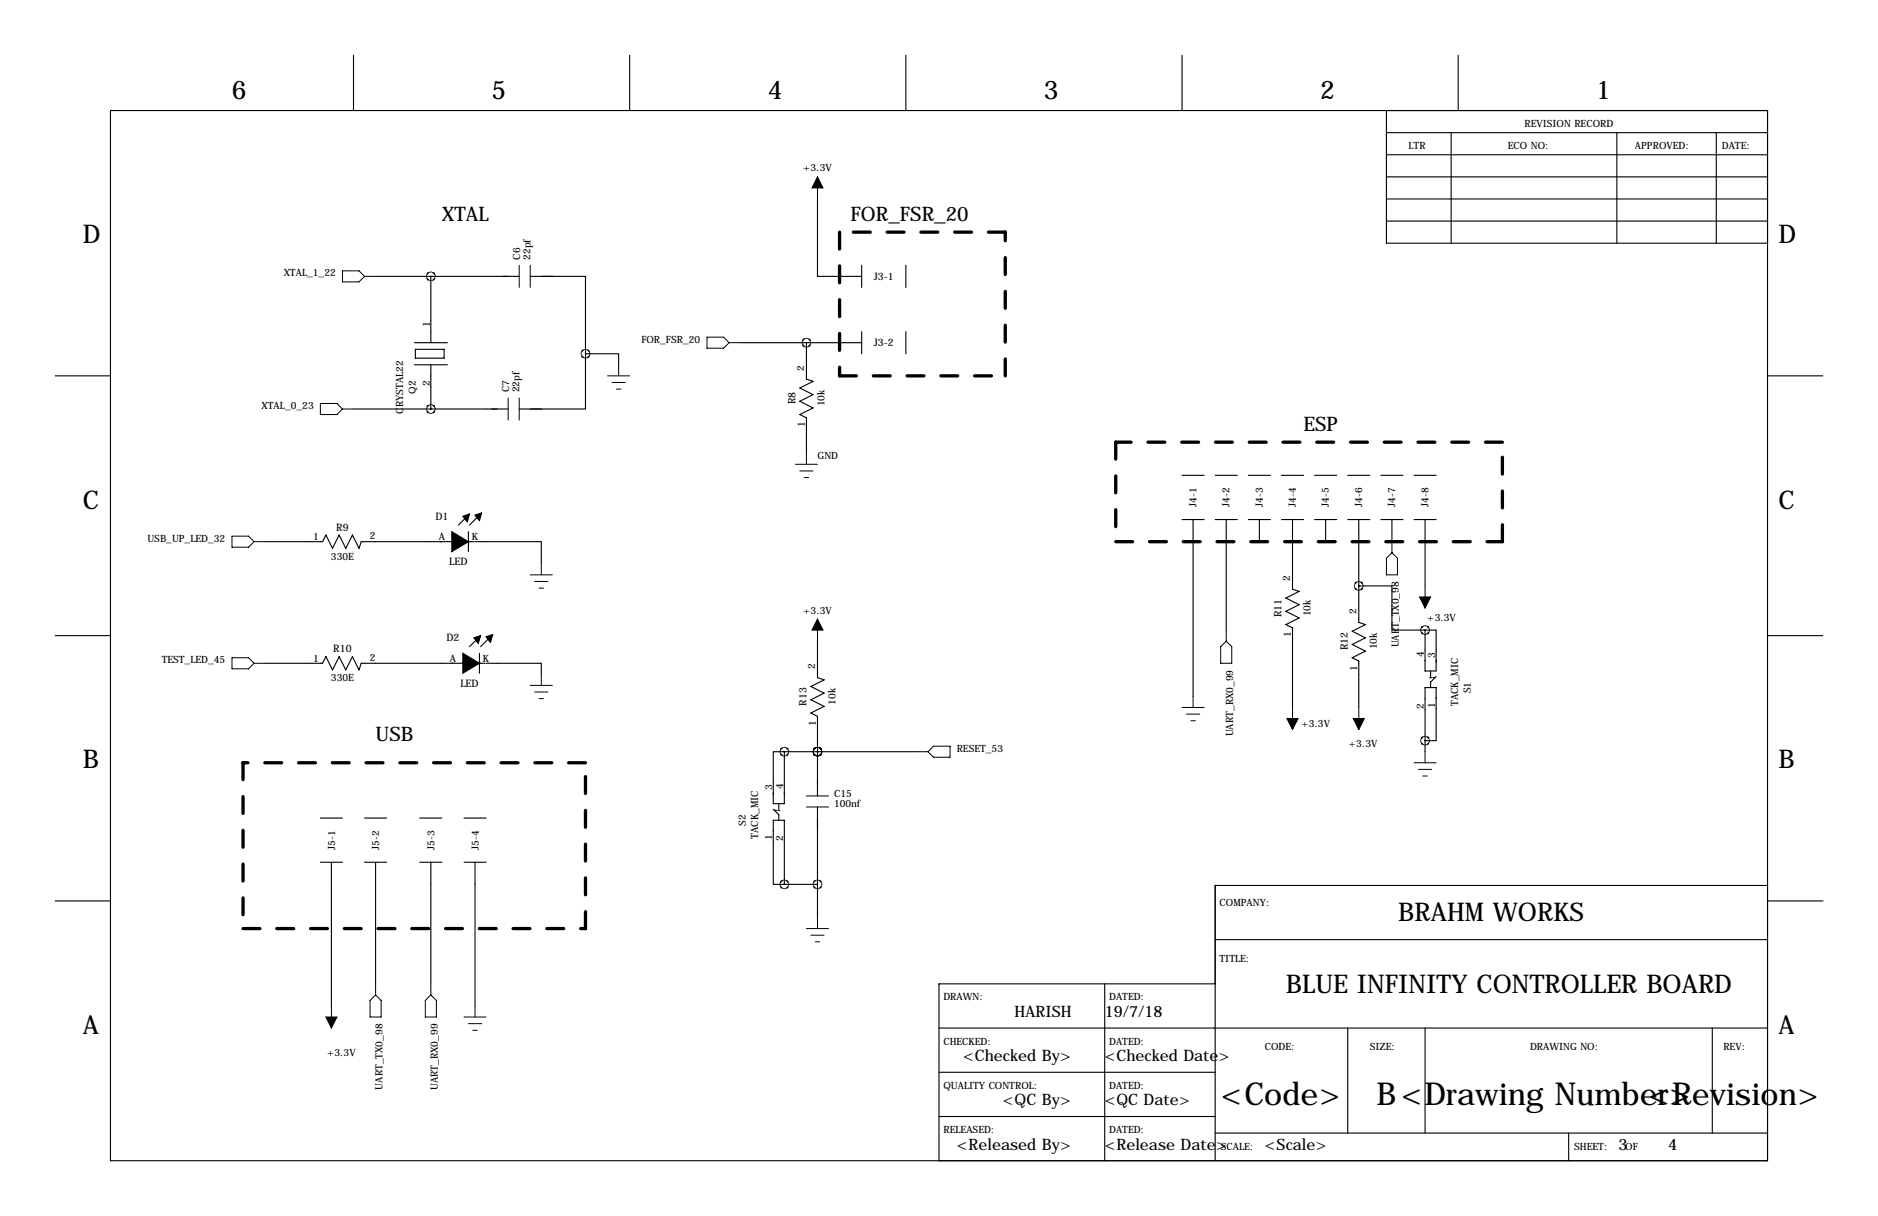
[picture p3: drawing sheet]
<svg xmlns="http://www.w3.org/2000/svg" width="432mm" height="279mm" viewBox="0 0 432 279" stroke-linecap="round" stroke-linejoin="round" font-family="sans-serif">
<g fill="none" stroke="#000" stroke-width=".25">
<path d="M81.3 12.7v12.7M144.8 12.7v12.7M208.3 12.7v12.7M271.8 12.7v12.7M335.3 12.7v12.7M25.4 25.4h381v241.3h-381zM318.8 30.5h87.6M318.8 35.6h87.6M318.8 25.4v30.5h87.6M333.7 30.5v25.4M371.8 30.5v25.4M394.6 30.5v25.4"/>
<path d="M188 45.7v17.8h10.1M318.8 45.7h87.6M318.8 50.8h87.6M318.8 40.6h87.6M86.4 63.5h33M95.2 78.7h7.7M99.1 63.5v15.2M121.9 63.5h12.7v17.8M170.2 78.7h27.9M185.4 78.7v8.4l1.5 .5-3 1.6 3 1.5-3 1.5 3 1.5-3 1.5 1.5 .8v8.1M198.1 61v5M198.1 76.2v5.1"/>
<path d="M208.3 61v5M208.3 76.2v5.1M12.7 86.4h12.7M81.3 94h35.5M95.2 83.8h7.7M95.5 80.3h6.6v2h-6.6zM99.1 83.8v10.2M134.6 81.3v12.7h-15.2M134.6 81.3h7.6v2.5M406.4 86.4h12.7M107.9 118.1l-2.5 2.6M110.5 118.1l-2.6 2.6"/>
<path d="M271.8 109.2h5.1M271.8 119.4h5.1M274.3 119.4v40.6M279.4 109.2h5.1M279.4 119.4h5.1M281.9 119.4v25.4M287 109.2h5.1M287 119.4h5.1M289.6 119.4v5.1M294.6 109.2h5.1M294.6 119.4h5.1M297.2 119.4v16l1.5 .5-3 1.5 3 1.5-3 1.6 3 1.5-3 1.5 1.5 .8v18.3"/>
<path d="M302.3 109.2h5M302.3 119.4h5M304.8 119.4v5.1M309.9 109.2h5.1M309.9 119.4h5.1M312.4 119.4v23.6l1.5 .5-3 1.5 3 1.6-3 1.5 3 1.5-3 1.5 1.5 .8v10.7M317.5 109.2h5.1M317.5 119.4h5.1M320 119.4v5.1M325.1 109.2h5.1M325.1 119.4h5.1M327.7 119.4v15.2"/>
<path d="M61 124.5h13.2l.7-1.6 1.6 3.1 1.5-3.1 1.5 3.1 1.5-3.1 1.5 3.1 .6-1.5h25.9M107.7 122.2v4.5M109.2 124.5h15.3v5M312.4 134.6h7.6v10.2h7.7M320 124.5h.1M12.7 146h12.7M61 152.4h13.2l.7-1.5 1.6 3 1.5-3 1.5 3 1.5-3 1.5 3 .6-1.5h28.4M110.2 150.1v4.6M110.5 146l-2.6 2.6M111.8 152.4h12.7v2.5M113 146l-2.5 2.6M188 147.3v8.4l1.5 .5-3.1 1.5 3.1 1.6-3.1 1.5 3.1 1.5-3.1 1.5 1.6 .8v18.3"/>
<path d="M327.7 144.8h2.5v9.4h-2.5zM328.7 155.7h.5M328.9 154.2v1.2M329.4 155.7h.5M330.2 155.4l-1.3 1.3v1.3M406.4 146h12.7M177.8 172.7h2.5v12h-2.5zM180.3 172.7h30.5M188 172.7h.1M327.7 170.2h2.5v-12.2h-2.5v14.7M73.7 188h5M73.7 198.1h5"/>
<path d="M76.2 198.1v33M83.8 188h5.1M83.8 198.1h5.1M86.4 198.1v28M96.5 188h5.1M96.5 198.1h5.1M99.1 198.1v28M106.7 188h5.1M106.7 198.1h5.1M109.2 198.1v33M177.8 188.5h2.5v14.7h-2.5zM177.8 185.9l1.3 1.3v1.3"/>
<path d="M178.1 186.2h.5M178.8 186.2h.5M179.1 184.7v1.2M188 185.4v25.4M12.7 207h12.7M180.3 203.2h7.7M279.4 215.9h127M406.4 203.5h-127v63.2M406.5 207h12.7M215.9 236.2h190.5M254 226.1v40.6M279.4 226.1h-63.5v40.6"/>
<path d="M309.9 236.2v24.1M327.7 236.2v24.1M393.7 236.2v24.1M215.9 246.4h63.5M215.9 256.5h63.5M279.4 260.3h127M360.7 260.3v6.4"/>
</g>
<path d="M193 53.3v33.1M231.1 53.3h-38.1M193 86.4h38.1M231.1 86.4v-33.1M256.5 101.6v22.9M345.4 101.6h-88.9M256.5 124.5h88.9M345.4 124.5v-22.9M55.9 175.3v38.1M134.6 175.3h-78.7M55.9 213.4h78.7M134.6 213.4v-38.1" fill="none" stroke="#000" stroke-width=".76" stroke-dasharray="3.9 3.9"/>
<g fill="none" stroke="#000" stroke-width=".23">
<path d="M188 40.6v5.1M78.7 62.2h3.8l1.3 1.3-1.3 1.3h-3.8zM83.8 63.5h2.6M119.4 61v5M121.9 61v5M162.6 77.5h3.8l1.2 1.2-1.2 1.3h-3.8zM167.6 78.7h2.6M73.7 92.7h3.8l1.2 1.3-1.2 1.2h-3.8zM78.7 94h2.6M116.8 91.4v5.1M119.4 91.4v5.1M139.7 86.4h5.1"/>
<path d="M140.7 87.9h3.1M141.7 89.4h1M142.2 83.8v2.6M182.9 106.7h5.1M183.9 108.2h3M184.9 109.7h1M185.4 104.1v2.6M53.3 123.2h3.8l1.3 1.3-1.3 1.2h-3.8zM58.4 124.5h2.6M121.9 132.1h5.1M122.9 133.6h3.1M124 135.1h1"/>
<path d="M124.5 129.5v2.6M318.8 128.3l1.2-1.3 1.3 1.3v3.8h-2.5zM320 124.5v2.5M327.7 134.6v5.1M53.3 151.1h3.8l1.3 1.3-1.3 1.3h-3.8zM58.4 152.4h2.6M121.9 157.5h5.1M122.9 159h3.1M124.5 154.9v2.6M188 142.2v5.1M280.7 148.6l1.2-1.3 1.3 1.3v3.8h-2.5zM281.9 144.8v2.5"/>
<path d="M124 160.5h1M210.8 172.7h2.6M213.4 172.7l1.2-1.3h3.8v2.6h-3.8zM271.8 162.6h5.1M272.8 164.1h3M273.8 165.6h1M274.3 160v2.6M297.2 162.6v5M312.4 162.6v5M325.1 175.3h5.1M326.1 176.8h3.1M327.2 178.3h1"/>
<path d="M327.7 172.7v2.6M185.4 182.9h5.1M185.4 185.4h5.1M185.4 213.4h5.1M186.4 214.9h3.1M187.5 216.4h1M188 210.8v2.6M76.2 231.1v5.1M86.4 226.1v2.5M86.4 228.6l1.2 1.3v3.8h-2.5v-3.8zM99.1 228.6l1.2 1.3v3.8h-2.5v-3.8zM99.1 226.1v2.5"/>
<path d="M106.7 233.7h5.1M107.7 235.2h3M108.7 236.7h1M109.2 231.1v2.6"/>
</g>
<path d="M106.4 118.6l1.5-.5-.5 1.8zM109.2 118.4l1.5-.5-.5 1.7zM103.9 124.5h3.8l-3.8 2.2zM103.9 122.2l3.8 2.3h-3.8zM106.4 152.4h3.8l-3.8 2.3zM106.4 150.1l3.8 2.3h-3.8zM109 146.6l1.5-.6-.5 1.8zM111.8 146.3l1.5-.5-.5 1.8z" fill="#000" stroke="#000" stroke-width=".25"/>
<path d="M188 40.6l1.2 2.6h-2.5zM326.4 137.2h2.5l-1.2 2.5zM188 142.2l1.2 2.6h-2.5zM295.9 165.1h2.5l-1.2 2.5zM311.1 165.1h2.6l-1.3 2.5zM74.9 233.7h2.6l-1.3 2.5z" fill="#000" stroke="#000" stroke-width=".23"/>
<path d="M134.5 81.3a.1 .1 0 0 0 .2 0 .1 .1 0 0 0-.2 0zM99 63.5a.07 .07 0 0 0 .1 0 .07 .07 0 0 0-.1 0zM99 94a.07 .07 0 0 0 .1 0 .07 .07 0 0 0-.1 0zM185.3 78.7a.1 .1 0 0 0 .2 0 .1 .1 0 0 0-.2 0zM187.9 172.7a.07 .07 0 0 0 .1 0 .07 .07 0 0 0-.1 0zM312.3 134.6a.1 .1 0 0 0 .2 0 .1 .1 0 0 0-.2 0zM327.6 144.8a.07 .07 0 0 0 .1 0 .07 .07 0 0 0-.1 0zM327.6 170.2a.07 .07 0 0 0 .1 0 .07 .07 0 0 0-.1 0zM187.9 172.7a.07 .07 0 0 0 .1 0 .07 .07 0 0 0-.1 0zM180.3 172.7a.07 .07 0 0 0 .1 0 .07 .07 0 0 0-.1 0zM187.9 203.2a.07 .07 0 0 0 .1 0 .07 .07 0 0 0-.1 0zM180.3 203.2a.07 .07 0 0 0 .1 0 .07 .07 0 0 0-.1 0z" fill="#000" stroke="#000" stroke-width="2"/>
<g font-size="7.3">
<text x="280.7" y="254">&lt;Code&gt;</text>
<text x="316.5" y="254">B&lt;Drawing Number&gt;</text>
<text x="379" y="254">&lt;Revision&gt;</text>
</g>
<g font-size="5.9">
<text x="53.3" y="22.9">6</text>
<text x="113" y="22.9">5</text>
<text x="176.5" y="22.9">4</text>
<text x="240" y="22.9">3</text>
<text x="303.5" y="22.9">2</text>
<text x="367" y="22.9">1</text>
<text x="19" y="55.9">D</text>
<text x="408.9" y="55.9">D</text>
<text x="19" y="116.8">C</text>
<text x="408.9" y="116.8">C</text>
<text x="19" y="176.5">B</text>
<text x="408.9" y="176.5">B</text>
<text x="321.5" y="211.6">BRAHM WORKS</text>
<text x="295.7" y="228.1">BLUE INFINITY CONTROLLER BOARD</text>
<text x="19" y="237.5">A</text>
<text x="408.9" y="237.5">A</text>
</g>
<g font-size="4.6">
<text x="101.6" y="50.8">XTAL</text>
<text x="195.6" y="50.8">FOR_FSR_20</text>
<text x="299.7" y="99.1">ESP</text>
<text x="86.4" y="170.2">USB</text>
</g>
<g font-size="3.6">
<text x="233.3" y="233.7">HARISH</text>
<text x="254" y="233.7">19/7/18</text>
<text x="221.4" y="243.8">&lt;Checked By&gt;</text>
<text x="254" y="243.8">&lt;Checked Date&gt;</text>
<text x="230.6" y="254">&lt;QC By&gt;</text>
<text x="254" y="254">&lt;QC Date&gt;</text>
<text x="220" y="264.2">&lt;Released By&gt;</text>
<text x="254" y="264.2">&lt;Release Date&gt;</text>
<text x="290.8" y="264.2">&lt;Scale&gt;</text>
<text x="372.1" y="264.2">3</text>
<text x="383.5" y="264.2">4</text>
</g>
<g font-size="2.4">
<text x="200.9" y="64.3">J3-1</text>
<text x="200.9" y="79.5">J3-2</text>
<text x="182.9" y="92.9" transform="rotate(-90 182.9 92.9)">R8</text>
<text x="100.1" y="119.4">D1</text>
<text x="77.3" y="121.9">R9</text>
<text x="103.3" y="129.9">LED</text>
<text x="294.6" y="141.8" transform="rotate(-90 294.6 141.8)">R11</text>
<text x="76.6" y="149.9">R10</text>
<text x="102.6" y="147.3">D2</text>
<text x="309.9" y="149.4" transform="rotate(-90 309.9 149.4)">R12</text>
<text x="105.8" y="157.9">LED</text>
<text x="185.4" y="162.1" transform="rotate(-90 185.4 162.1)">R13</text>
</g>
<g font-size="2.3">
<text x="350.5" y="29.2">REVISION RECORD</text>
<text x="323.8" y="34.3">LTR</text>
<text x="346.7" y="34.3">ECO NO:</text>
<text x="375.9" y="34.3">APPROVED:</text>
<text x="395.9" y="34.3">DATE:</text>
<text x="184.7" y="39.4">+3.3V</text>
<text x="119.6" y="59.7" transform="rotate(-90 119.6 59.7)">C6</text>
<text x="122" y="59.7" transform="rotate(-90 122 59.7)">22pf</text>
<text x="65.2" y="63.5">XTAL_1_22</text>
<text x="98.8" y="75.2" transform="rotate(-90 98.8 75.2)">1</text>
<text x="147.5" y="78.7">FOR_FSR_20</text>
<text x="98.8" y="88.7" transform="rotate(-90 98.8 88.7)">2</text>
<text x="184.9" y="85.1" transform="rotate(-90 184.9 85.1)">2</text>
<text x="60.1" y="94">XTAL_0_23</text>
<text x="92.7" y="95" transform="rotate(-90 92.7 95)">CRYSTAL22</text>
<text x="95.6" y="90.4" transform="rotate(-90 95.6 90.4)">Q2</text>
<text x="117.1" y="90.2" transform="rotate(-90 117.1 90.2)">C7</text>
<text x="119.5" y="90.2" transform="rotate(-90 119.5 90.2)">22pf</text>
<text x="189.6" y="93.4" transform="rotate(-90 189.6 93.4)">10k</text>
<text x="185" y="98.2" transform="rotate(-90 185 98.2)">1</text>
<text x="188" y="105.4">GND</text>
<text x="275.1" y="116.5" transform="rotate(-90 275.1 116.5)">J4-1</text>
<text x="282.7" y="116.5" transform="rotate(-90 282.7 116.5)">J4-2</text>
<text x="290.3" y="116.5" transform="rotate(-90 290.3 116.5)">J4-3</text>
<text x="297.9" y="116.5" transform="rotate(-90 297.9 116.5)">J4-4</text>
<text x="305.6" y="116.5" transform="rotate(-90 305.6 116.5)">J4-5</text>
<text x="313.2" y="116.5" transform="rotate(-90 313.2 116.5)">J4-6</text>
<text x="320.8" y="116.5" transform="rotate(-90 320.8 116.5)">J4-7</text>
<text x="328.4" y="116.5" transform="rotate(-90 328.4 116.5)">J4-8</text>
<text x="33.9" y="124.5">USB_UP_LED_32</text>
<text x="72" y="124.1">1</text>
<text x="85" y="124">2</text>
<text x="100.9" y="124.1">A</text>
<text x="108.5" y="124.1">K</text>
<text x="76.1" y="128.6">330E</text>
<text x="296.7" y="133.4" transform="rotate(-90 296.7 133.4)">2</text>
<text x="184.7" y="141">+3.3V</text>
<text x="301.3" y="141.6" transform="rotate(-90 301.3 141.6)">10k</text>
<text x="311.9" y="141" transform="rotate(-90 311.9 141)">2</text>
<text x="328.2" y="142.7">+3.3V</text>
<text x="296.8" y="146.5" transform="rotate(-90 296.8 146.5)">1</text>
<text x="316.6" y="149.2" transform="rotate(-90 316.6 149.2)">10k</text>
<text x="321.7" y="148.8" transform="rotate(-90 321.7 148.8)">UART_TX0_98</text>
<text x="37.2" y="152.4">TEST_LED_45</text>
<text x="72" y="152">1</text>
<text x="85" y="151.9">2</text>
<text x="103.5" y="152">A</text>
<text x="111" y="152">K</text>
<text x="187.5" y="153.7" transform="rotate(-90 187.5 153.7)">2</text>
<text x="312" y="154.1" transform="rotate(-90 312 154.1)">1</text>
<text x="327.4" y="150.9" transform="rotate(-90 327.4 150.9)">4</text>
<text x="329.9" y="151.1" transform="rotate(-90 329.9 151.1)">3</text>
<text x="76.1" y="156.6">330E</text>
<text x="192.1" y="161.9" transform="rotate(-90 192.1 161.9)">10k</text>
<text x="338.2" y="159.3" transform="rotate(-90 338.2 159.3)">S1</text>
<text x="187.6" y="166.8" transform="rotate(-90 187.6 166.8)">1</text>
<text x="299.2" y="167.1">+3.3V</text>
<text x="327.4" y="162.9" transform="rotate(-90 327.4 162.9)">2</text>
<text x="329.9" y="162.6" transform="rotate(-90 329.9 162.6)">1</text>
<text x="335.3" y="162.3" transform="rotate(-90 335.3 162.3)">TACK_MIC</text>
<text x="220" y="172.7">RESET_53</text>
<text x="283.6" y="169.2" transform="rotate(-90 283.6 169.2)">UART_RX0_99</text>
<text x="310.1" y="171.7">+3.3V</text>
<text x="177.5" y="181.6" transform="rotate(-90 177.5 181.6)">3</text>
<text x="180.1" y="181.4" transform="rotate(-90 180.1 181.4)">4</text>
<text x="191.8" y="183.1">C15</text>
<text x="191.8" y="185.5">100nf</text>
<text x="171.4" y="189.8" transform="rotate(-90 171.4 189.8)">S2</text>
<text x="77.1" y="195.3" transform="rotate(-90 77.1 195.3)">J5-1</text>
<text x="87.2" y="195.3" transform="rotate(-90 87.2 195.3)">J5-2</text>
<text x="99.9" y="195.3" transform="rotate(-90 99.9 195.3)">J5-3</text>
<text x="110.1" y="195.3" transform="rotate(-90 110.1 195.3)">J5-4</text>
<text x="174.3" y="192.7" transform="rotate(-90 174.3 192.7)">TACK_MIC</text>
<text x="177.5" y="193.1" transform="rotate(-90 177.5 193.1)">1</text>
<text x="180.1" y="193.3" transform="rotate(-90 180.1 193.3)">2</text>
<text x="280.4" y="208.3">COMPANY:</text>
<text x="280.4" y="221">TITLE:</text>
<text x="216.9" y="229.9">DRAWN:</text>
<text x="255" y="229.9">DATED:</text>
<text x="75.2" y="242.6">+3.3V</text>
<text x="216.9" y="240">CHECKED:</text>
<text x="255" y="240">DATED:</text>
<text x="290.8" y="241.3">CODE:</text>
<text x="315" y="241.3">SIZE:</text>
<text x="351.8" y="241.3">DRAWING NO:</text>
<text x="396.2" y="241.3">REV:</text>
<text x="88" y="250.4" transform="rotate(-90 88 250.4)">UART_TX0_98</text>
<text x="100.7" y="250.5" transform="rotate(-90 100.7 250.5)">UART_RX0_99</text>
<text x="216.9" y="250.2">QUALITY CONTROL:</text>
<text x="255" y="250.2">DATED:</text>
<text x="216.9" y="260.3">RELEASED:</text>
<text x="255" y="260.3">DATED:</text>
<text x="280.7" y="264.2">SCALE:</text>
<text x="361.9" y="264.2">SHEET:</text>
<text x="373.7" y="264.2">OF</text>
</g>
</svg>
